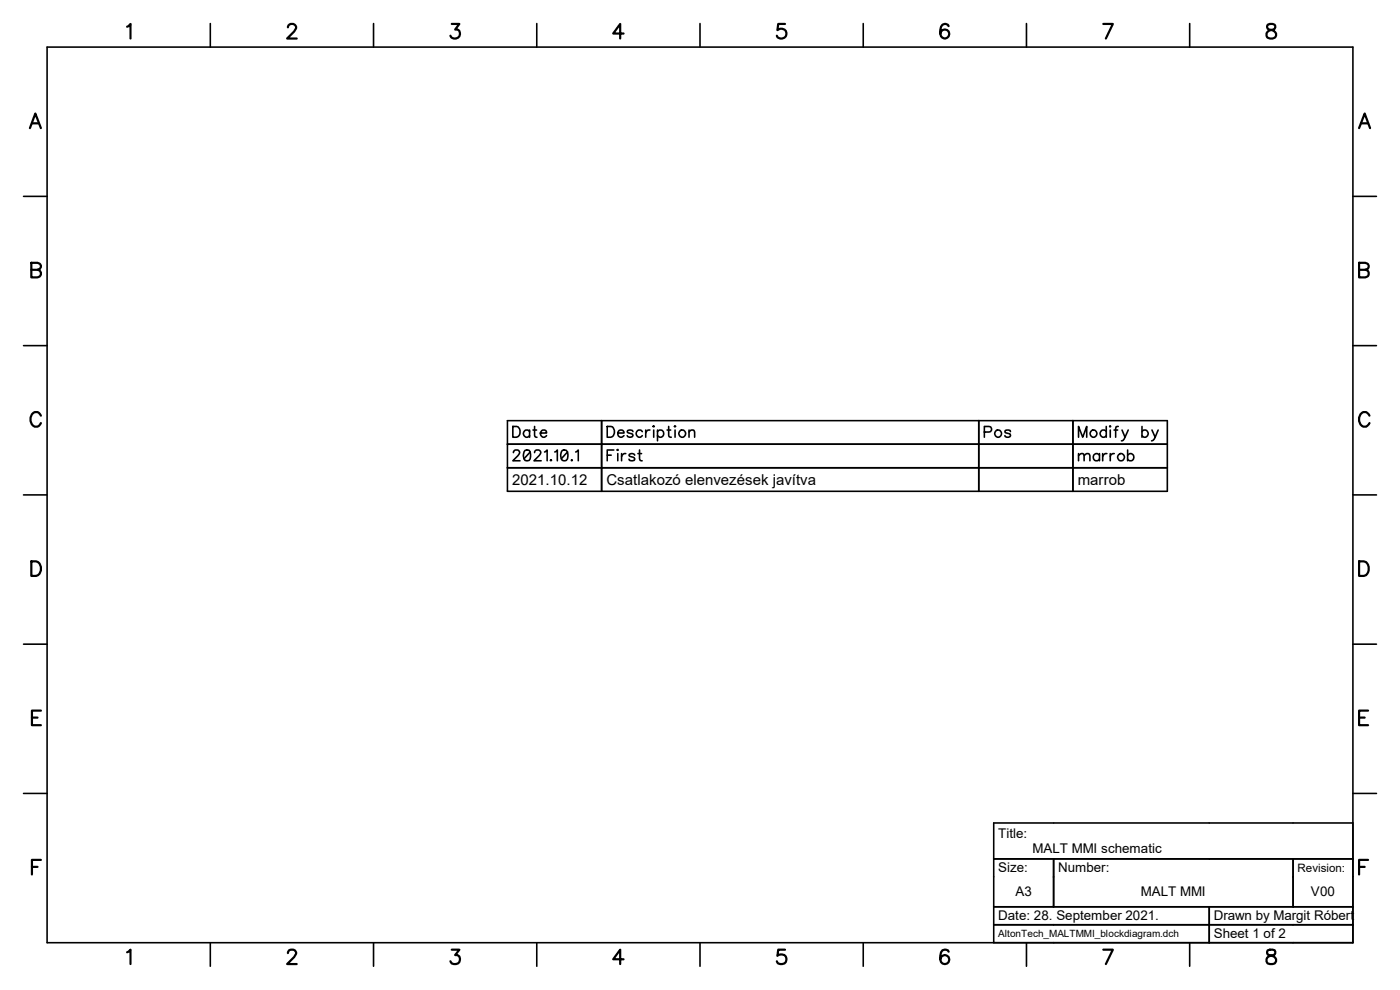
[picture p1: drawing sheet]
<svg xmlns="http://www.w3.org/2000/svg" width="297mm" height="210mm" viewBox="0 0 297 210" stroke-linecap="round" stroke-linejoin="round" font-family="sans-serif">
<path d="M0 0h297v210h-297z" fill-rule="evenodd" fill="#fff" stroke="#fff" stroke-width=".25"/>
<g fill="none" stroke="#000" stroke-width=".34">
<path d="M10 10h277v190h-277zM44.6 5v5M79.2 5v5M113.9 5v5M148.5 5v5M183.1 5v5M217.8 5v5M252.4 5v5M5 41.7h5M287 41.7h5M5 73.3h5M287 73.3h5"/>
<path d="M107.7 89.2h139.9v15h-139.9zM107.7 94.2h139.9M107.7 99.2h139.9M108.8 90.5h.8a1.22 1.22 0 0 1 .8 1.1 1.22 1.22 0 0 1-.8 1.2h-.8zM108.9 96l.2-.5h.9a.67 .67 0 0 1-.1 1.1l-1.1 1.1h1.5M111.4 95.5a.8 .8 0 0 1 1.1 .4 2.21 2.21 0 0 1-.2 1.8 .8 .8 0 0 1-1.1-.4 1.85 1.85 0 0 1 .2-1.8zM112.4 91.2v1.6M112.4 91.6a.73 .73 0 0 0-1.1-.2 .73 .73 0 0 0 0 1.1 .73 .73 0 0 0 1.1-.1M112.5 95.9l-1.3 1.4M113.1 91.2h.7M113.4 90.5v1.8l.1 .3 .4 .2M113.4 96l.1-.3a.74 .74 0 0 1 1.2 .2l-.3 .7-1.1 1.1h1.5"/>
<path d="M114.6 91.9h1.4a.52 .52 0 0 0-.5-.7 .74 .74 0 0 0-.8 1 .74 .74 0 0 0 1.3 .2M115.5 95.9l.6-.4v2.2M116.8 97.7l.1-.2 .1 .2zM117.7 95.9l.5-.4v2.2M119.3 95.5a.8 .8 0 0 1 1.1 .4 2.03 2.03 0 0 1-.3 1.8 .76 .76 0 0 1-1-.4 1.85 1.85 0 0 1 .2-1.8zM120.4 95.9l-1.3 1.4M121.3 97.5l.1 .2h-.1zM122.1 95.9l.6-.4v2.2M127.6 89.2v15M128.8 90.5h.8a1.22 1.22 0 0 1 .8 1.1 1.22 1.22 0 0 1-.8 1.2h-.8zM128.8 96.6h.9M130.2 95.5h-1.4v2.2"/>
<path d="M130.9 95.5l.2-.2v.2zM131.1 91.9h1.3a.71 .71 0 0 0-1-.6 .71 .71 0 0 0-.3 1.1 .71 .71 0 0 0 1.3 0M131.1 96.2v1.5M131.9 96.2v1.5M132.8 96.2a.8 .8 0 0 0-.9 .7M134.3 91.6a.71 .71 0 0 0-1.2 0l.1 .2a1.09 1.09 0 0 1 1.1 .6 .71 .71 0 0 1-1.2 0M134.7 96.6a.71 .71 0 0 0-1.3 0l.2 .2a1.09 1.09 0 0 1 1.1 .6 .71 .71 0 0 1-1.3 0M135.3 96.2h.8M135.7 95.5v1.8l.1 .4h.4M136.3 91.6a.73 .73 0 0 0-1.1-.2 .73 .73 0 0 0 0 1.1 .73 .73 0 0 0 1.1-.1M137 91.2v1.6M137.9 91.2a.72 .72 0 0 0-.9 .7"/>
<path d="M138.7 90.3l.1 .2-.1 .1-.1-.1zM138.7 91.2v1.6M139.5 91.2v2.3M139.5 91.6a.73 .73 0 0 1 1.1-.2 .73 .73 0 0 1 0 1.1 .73 .73 0 0 1-1.1-.1M141.5 91.2h.8M141.9 90.5v1.8v.3l.5 .2M143.1 90.5l.1-.2 .1 .2zM143.2 91.2v1.6M146.2 91.7l.5-.5 .5 .1 .2 1.5M146.2 91.2v1.6M207.6 89.2v15M208.8 91.7h1a.59 .59 0 0 0 .6-.6 .59 .59 0 0 0-.6-.6h-1v2.3"/>
<path d="M214.4 91.6a.67 .67 0 0 0-1.2 0l.1 .2a1.25 1.25 0 0 1 1.1 .5v.1a.67 .67 0 0 1-1.2 0M227.6 89.2v15M228.8 92.8v-2.3l.9 2.3 .8-2.3v2.3M228.8 96.6l.6-.4 .5 .2 .1 1.3M228.8 96.2v1.5M230 96.6l.5-.4 .6 .2 .1 1.3M233.3 96.6a.73 .73 0 0 0-1.1-.2 .73 .73 0 0 0 0 1.1 .73 .73 0 0 0 1.1-.1M233.3 96.2v1.5M233.9 96.2v1.5M234.7 91.6a.73 .73 0 0 0-1.1-.2 .73 .73 0 0 0 0 1.1 .73 .73 0 0 0 1.1-.1M234.7 90.5v2.3M234.8 96.2a.8 .8 0 0 0-.9 .7"/>
<path d="M235.5 90.3v.3l-.1-.1zM235.5 91.2v1.6M235.5 96.2v1.5M236.3 91.2h.8M236.4 96.2a.73 .73 0 0 0-.9 .7M237.2 90.5l-.4 .1-.1 .3v1.9M238 91.2l.7 1.6-.4 .6-.4 .1M239.2 95.5v2.2M239.2 96.6a.73 .73 0 0 1 1.1-.2 .73 .73 0 0 1 0 1.1 .73 .73 0 0 1-1.1-.1M239.4 91.2l-.7 1.6M242.3 90.5v2.3M242.3 91.6a.73 .73 0 0 1 1.1-.2 .73 .73 0 0 1 0 1.1 .73 .73 0 0 1-1.1-.1"/>
<path d="M244.4 91.2l.7 1.6a.85 .85 0 0 1-.8 .7M245.7 91.2l-.6 1.6M5 105h5M287 105h5M5 136.7h5M287 136.7h5M5 168.3h5M287 168.3h5M287 174.6h-76.2v25.4M44.6 200v5M79.2 200v5M113.9 200v5"/>
<path d="M148.5 200v5M183.1 200v5M210.8 182.2h76.2M210.8 192.4h76.2M210.8 196.2h76.2M217.8 200v5M223.5 182.2v10.2M252.4 200v5M256.5 192.4v7.6M274.3 182.2v10.2"/>
<circle cx="144.7" cy="92" r=".75"/>
<circle cx="211.8" cy="92" r=".75"/>
<circle cx="232" cy="92" r=".75"/>
<circle cx="237.8" cy="97" r=".75"/>
</g>
<g fill="none" stroke="#000" stroke-width=".47">
<path d="M27 5.7l.7-.6v3.1M61.1 5.8l.2-.6 .3-.1h.6a.77 .77 0 0 1 .5 1.2l-1.8 1.9h2M95.8 5.1h1.7l-.9 1.2a.99 .99 0 0 1 1 1.1 .99 .99 0 0 1-1.3 .8l-.5-.2-.3-.4M132.3 7.1h-2.2l1.5-2v3.1M166.5 5.1h-1.4l-.2 1.3a1.09 1.09 0 0 1 1.7-.1 1.09 1.09 0 0 1-.2 1.7 1.09 1.09 0 0 1-1.6-.4M201.3 5.5a.86 .86 0 0 0-1.4-.3 2.22 2.22 0 0 0 0 2.8 .95 .95 0 0 0 1.4-.5 .95 .95 0 0 0-.7-1.3 .95 .95 0 0 0-1.1 .9M234.1 5.1h2l-1.5 3.1M268.9 5.2a.64 .64 0 0 0 .3 1.1 1.31 1.31 0 0 1 1.5 1.3l-.1 .3a1.17 1.17 0 0 1-1.9-.3 .99 .99 0 0 1 .8-1.2l.6-.1a.64 .64 0 0 0 .3-1.1l-.4-.1zM6.3 27.2l1.2-3.1 1.2 3.1M6.8 26.2h1.5M288.3 27.2l1.2-3.1 1.2 3.1M288.8 26.2h1.4"/>
<path d="M6.6 55.8h1.4a.8 .8 0 0 1 .7 .8l-.3 .5-.4 .1a.81 .81 0 0 1 .7 .8 .81 .81 0 0 1-.7 .8h-1.4zM6.6 57.2h1.4M288.3 57.2h1.3M288.3 55.8h1.3l.5 .1a.68 .68 0 0 1 0 1.2l-.5 .1a.81 .81 0 0 1 .8 .8 .81 .81 0 0 1-.8 .8h-1.3zM8.7 88.2a1.04 1.04 0 0 0-1-.8 1.04 1.04 0 0 0-1.1 .8 1.77 1.77 0 0 0 .8 2.3 1.1 1.1 0 0 0 1.3-.8M290.5 88.2a1.04 1.04 0 0 0-1-.8 1.04 1.04 0 0 0-1 .8 1.77 1.77 0 0 0 .7 2.3 1.17 1.17 0 0 0 1.3-.8M6.6 119.1h1.1a1.66 1.66 0 0 1 1 1.5 1.66 1.66 0 0 1-1 1.6h-1.1zM288.3 119.1h1a1.66 1.66 0 0 1 1.1 1.5 1.66 1.66 0 0 1-1.1 1.6h-1zM6.8 152.2h1.2M8.7 150.7h-1.9v3.1h1.9M288.3 152.2h1.2M290.2 150.7h-1.9v3.1h1.9"/>
<path d="M6.8 183.9h1.2M8.7 182.4h-1.9v3.1M288.3 183.9h1.2M290.2 182.4h-1.9v3.1M27 202l.7-.5v3M61.1 202.2l.2-.6 .9-.1a.74 .74 0 0 1 .5 1.1l-1.8 1.9h2M95.8 201.5h1.7l-.9 1.1a.99 .99 0 0 1 1 1.1 .99 .99 0 0 1-1.3 .8l-.5-.1-.3-.5M132.3 203.5h-2.2l1.5-2v3M166.5 201.5h-1.4l-.2 1.3a1.08 1.08 0 0 1 1.7-.1 1.08 1.08 0 0 1-.2 1.6 1.08 1.08 0 0 1-1.6-.4M201.3 201.9a.9 .9 0 0 0-.9-.5 .9 .9 0 0 0-.8 .6 2.13 2.13 0 0 0 .3 2.4 .95 .95 0 0 0 1.4-.5 .95 .95 0 0 0-.7-1.3 .95 .95 0 0 0-1.1 .9M234.1 201.5h2l-1.5 3M268.9 201.6a.63 .63 0 0 0 .3 1 1.31 1.31 0 0 1 1.5 1.3l-.1 .3a1.17 1.17 0 0 1-1.9-.3 .93 .93 0 0 1 .8-1.1l.6-.2a.63 .63 0 0 0 .3-1l-.4-.1z"/>
</g>
<g font-size="3.2">
<text x="108.6" y="102.8">2021.10.12</text>
<text x="128.7" y="102.8">Csatlakozó elenvezések javítva</text>
<text x="228.6" y="102.8">marrob</text>
</g>
<g font-size="2.8">
<text x="211.8" y="177.8">Title:</text>
<text x="211.8" y="185">Size:</text>
<text x="219" y="180.9">MALT MMI schematic</text>
<text x="224.5" y="185">Number:</text>
<text x="215.4" y="190.1">A3</text>
<text x="242" y="190.1">MALT MMI</text>
<text x="278.1" y="190.1">V00</text>
<text x="211.8" y="195.2">Date: 28. September 2021.</text>
<text x="257.5" y="195.2">Drawn by Margit Róbert</text>
<text x="257.5" y="199">Sheet 1 of 2</text>
</g>
<text font-size="2.5" x="275.3" y="185">Revision:</text>
<text font-size="2.1" x="211.8" y="198.8">AltonTech_MALTMMI_blockdiagram.dch</text>
</svg>
